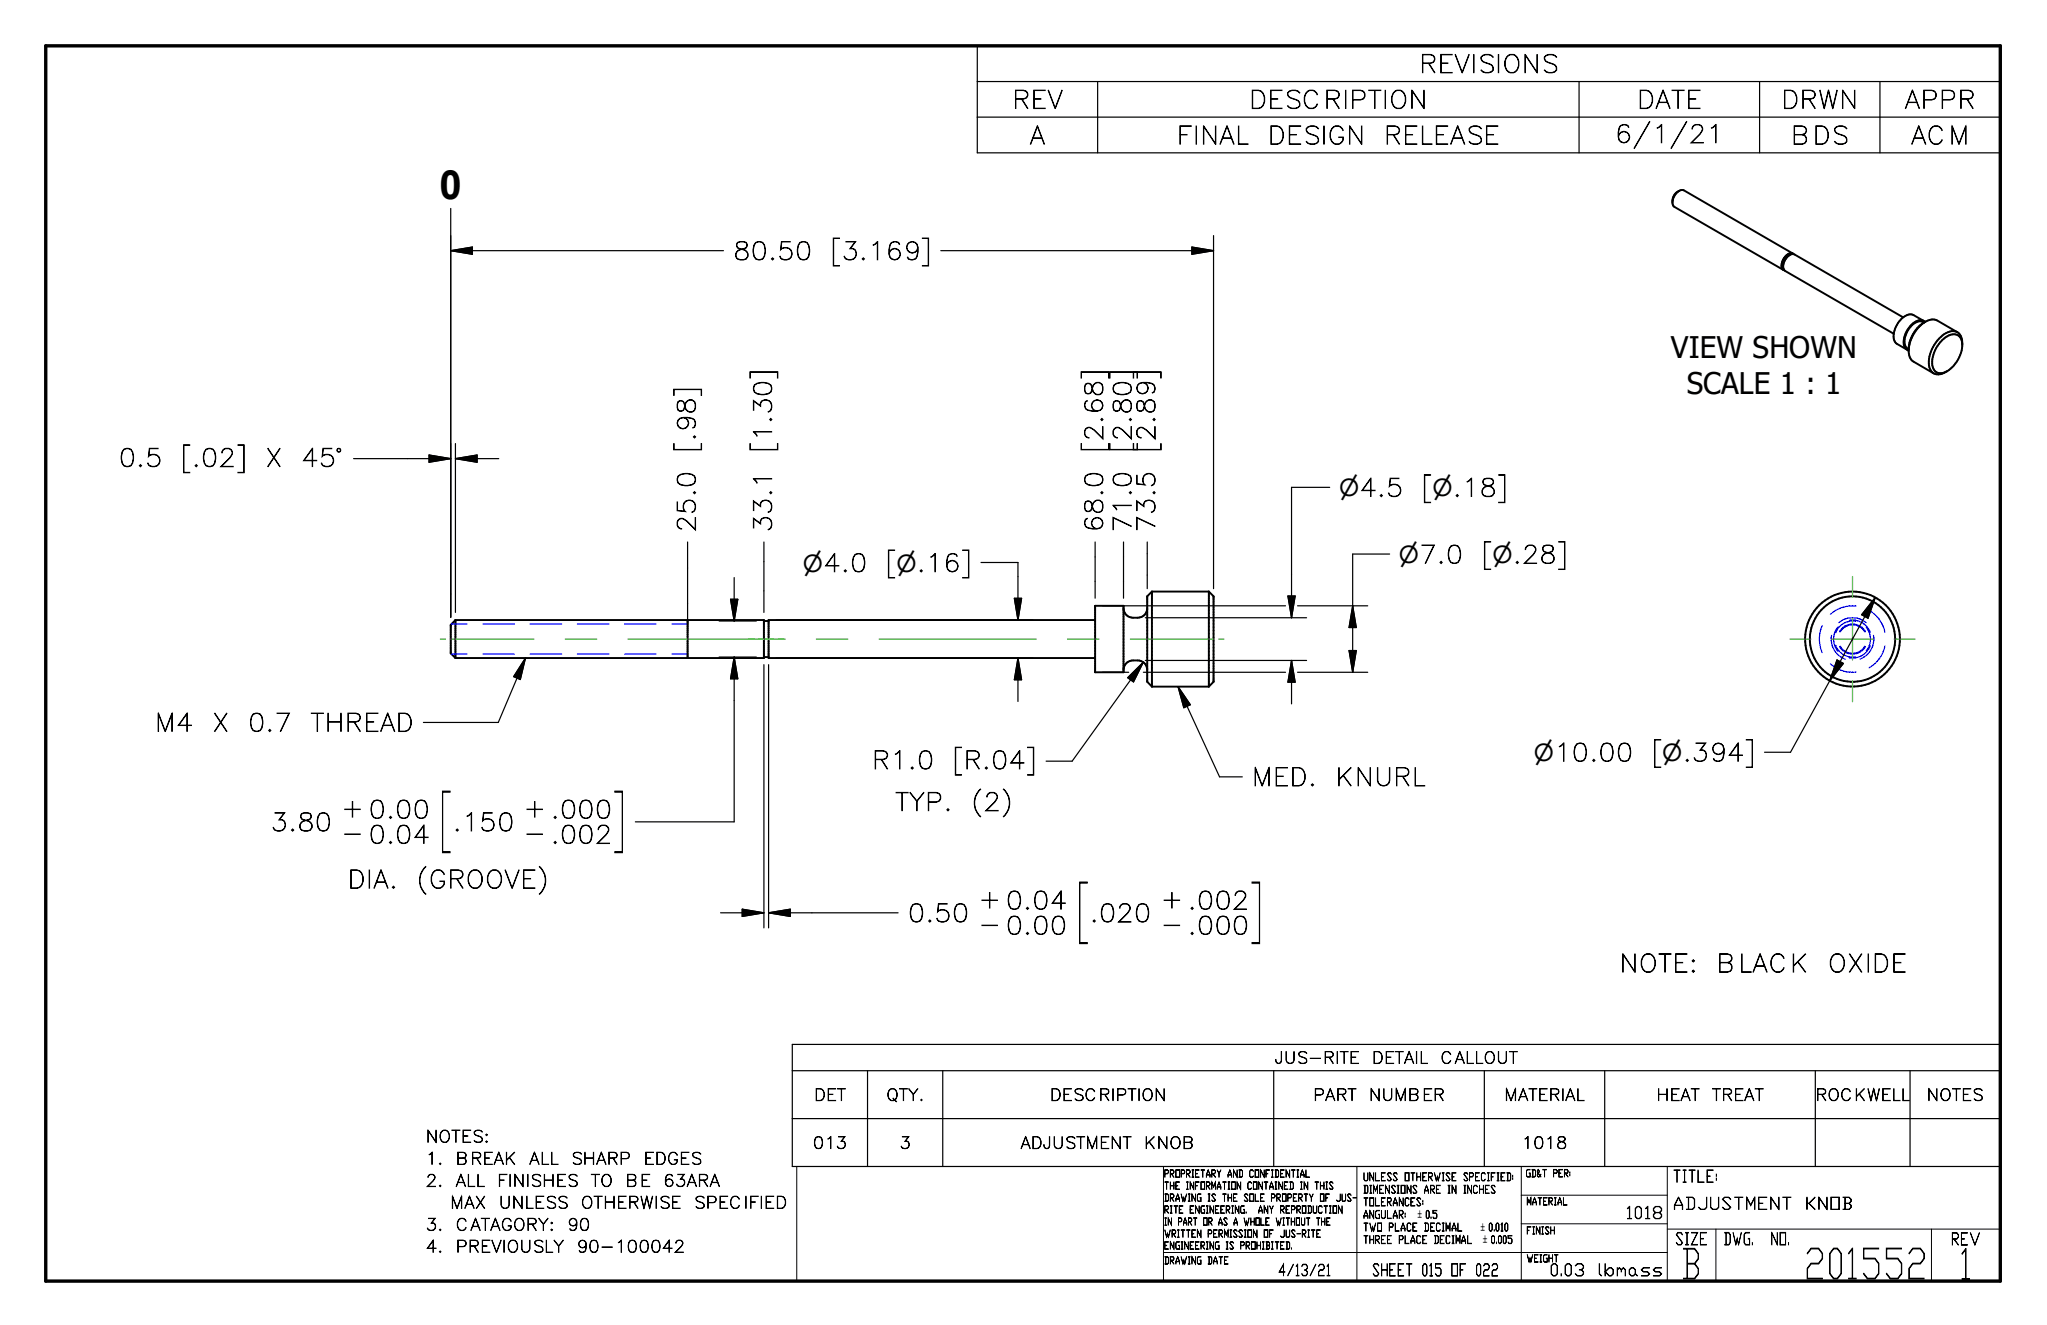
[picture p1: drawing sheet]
<svg xmlns="http://www.w3.org/2000/svg" width="432mm" height="279mm" viewBox="0 0 432 279" stroke-linecap="round" stroke-linejoin="round" font-family="sans-serif">
<g fill="none" stroke="#000" stroke-width=".41">
<path d="M352.8 42.6a2.62 2.62 0 0 1 2.2-2.5l23.2 13.4M354.2 40.2a2.27 2.27 0 0 0-1 3.4l23 13.3M376.2 56.9l.2 .1M376.3 56.8v.1M376.3 56.8l.1 .2M376.4 57l23.1 13.4M378.2 53.5a2.08 2.08 0 0 0-2.3 1.9l-.1 .8 .4 .7M378.2 53.5l.2 .1M378.2 53.6a1.91 1.91 0 0 0-2.2 1.7l-.1 .8 .4 .7M378.4 53.6l23.1 13.3M378.4 53.6a2.57 2.57 0 0 0-2.2 2.7l.1 .5M405.8 67.7l-2.2-1.3a2.63 2.63 0 0 0-2.9 1.3 4.1 4.1 0 0 0-.9 4.4l.4 .4 2.1 1.2"/>
<path d="M405.8 68a2.1 2.1 0 0 0-2.8 .9 4 4 0 0 0-1 4.3l.6 .4M405.9 68a7.5 7.5 0 0 0-3.2 6.9l.7 1.2 4.5 2.6M405.9 68a2.69 2.69 0 0 1 2.7-.4l4.3 2.5M406.1 67.9a1.81 1.81 0 0 0-2.6 .3 4.8 4.8 0 0 0-1.7 5l.8 .7M406.2 67.8a7 7 0 0 0-3.6 6.2M409 71.4a3.3 3.3 0 0 1 3.9-1.3 3.5 3.5 0 0 1 .9 3.8 6.4 6.4 0 0 1-4.9 5.1 2.2 2.2 0 0 1-2-2.9 7.8 7.8 0 0 1 2.1-4.7zM413.9 72.5a1.9 1.9 0 0 0-1-1.9 1.9 1.9 0 0 0-2.1 .3 6.5 6.5 0 0 0-3.1 6.5 1.74 1.74 0 0 0 2.7 1M96.1 130.7h65v8.1h-65M96.1 130.7l-1 1.1v6l1 1M96.1 130.7v8.1M145 130.7v8.1M161.1 138.6h1"/>
<path d="M161.1 131h1M231 130.7h-68.9v8.1h68.9M231 127.7h6v14.1h-6zM237 128.3a1.98 1.98 0 0 0 2 2 2.32 2.32 0 0 0 3-1.7v-.3M243 124.7v20.1M243 124.7l-1 1v18.1l1 1M243 124.7h12M255 124.7v20.1M255 124.7l1 1v18.1l-1 1M237 141.3a1.98 1.98 0 0 1 2-2 2.32 2.32 0 0 1 3 1.6v.4M243 144.8h12"/>
<circle cx="390.8" cy="134.7" r="9"/>
<circle cx="390.8" cy="134.8" r="10"/>
</g>
<g fill="none" stroke="#00f" stroke-width=".25">
<path d="M95.2 131.6h3.4M95.2 137.9h3.4M101.9 131.6h6.6M101.9 137.9h6.6M111.8 131.6h6.7M111.8 137.9h6.7M121.8 131.6h6.6M121.8 137.9h6.6M131.8 131.6h6.6M131.8 137.9h6.6M141.7 131.6h3.3M141.7 137.9h3.3"/>
<path d="M384.4 131.9a7 7 0 0 0 0 5.7M386.1 140a7 7 0 0 0 5.4 1.7M386.4 134a4.5 4.5 0 0 0 2.8 5M387.2 136.1a3.8 3.8 0 0 0 4.2 2.4M387.7 132.2a4 4 0 0 0 0 5.1M387.9 131.3a4.5 4.5 0 0 1 5.8 0M388 133.2a3.1 3.1 0 0 1 5.5 0M388 136.3a3.2 3.2 0 0 0 5.5 0M388.2 133.3a2.99 2.99 0 0 1 5.2 0M388.2 136.3a2.98 2.98 0 0 0 5.2 0M390.1 130.8a3.9 3.9 0 0 1 4.4 2.6M391.4 131a3.7 3.7 0 0 0-4.2 2.5"/>
<path d="M391.5 127.8a7 7 0 0 0-5.4 1.8M393.7 132.3a3.7 3.7 0 0 1 0 4.9M394.3 128.7a7 7 0 0 1 3.3 4.6M394.5 136.1a4 4 0 0 1-4.4 2.6M395.2 134a4.5 4.5 0 0 1-2.9 5M397.6 136.2a6.8 6.8 0 0 1-3.3 4.6"/>
</g>
<path d="M9.6 9.7h412.3v260.4h-412.3z" fill="none" stroke="#000" stroke-width=".71"/>
<path d="M168.1 246h253.8v24.1h-253.8zM245.4 246v24.1M286.2 246v24.1M320.9 252h30.8M320.9 258.1h30.8M320.9 246v24.1M351.7 259.2h70.2M351.7 246v24.1M362 259.2v10.9M407.4 259.2v10.9M245.4 264.1h106.3" fill="none" stroke="#000" stroke-width=".21"/>
<g fill="none" stroke="#000" stroke-width=".25">
<path d="M206.2 9.7h215.7v22.5h-215.7zM206.2 17.2h215.7M231.5 17.2v15M333.1 17.2v15M371.2 17.2v15M396.6 17.2v15M206.2 24.7h215.7M95.1 44v86.2M95.1 52.9h57.5M95.1 52.9l4.6-.8v1.5zM198.5 52.9h57.5M251.4 52.1l4.6 .8-4.6 .7z"/>
<path d="M256 49.7v74.4M74.6 96.7h20.5M90.5 95.9l4.6 .8-4.6 .8zM96.1 96.7h9.1M96.1 96.7l4.5-.8v1.6zM96.1 93.5v35.6M145 114.3v18.9M161.1 114.3v14.8M206.9 118.6h7.8v12.1M231 114.3v11.8M237 114.3v11.8M242 114.3v9.8"/>
<path d="M280.5 102.8h-8.1v27.5M293.1 116.8h-7.8v25M110.8 138.8l-5.7 13.5h-15.8M110.8 138.8l-1 4.5-1.4-.6zM151.7 138.6h7.8M151.7 131h7.8M154.1 126.4h1.5l-.7 4.6zM154.9 121.8v9.2M154.9 138.6v34.7h-20.9M154.9 138.6l.7 4.5h-1.5zM163.7 138.8h54.2M163.7 130.7h54.2"/>
<path d="M214 126.2h1.5l-.8 4.5zM214.7 138.8v9.1M214.7 138.8l.8 4.5h-1.5zM232.6 127.7h38.6M241.2 139.6l-2.7 3.8M241.6 139.3h34M241.6 130.3h34M271.7 125.7h1.5l-.8 4.6zM272.4 139.3v9.1M272.4 139.3l.8 4.5h-1.5zM273.7 127.7h14.8M284.6 137.2h1.5l-.8 4.6z"/>
<path d="M285.3 127.7l.8 4.6h-1.5zM387.5 139.2l1.3 .7-2.8 3.6zM395.6 126l-9.6 17.5M395.6 126l-1.6 4.4-1.3-.8zM161.1 140.2v55.5M162.1 140.2v55.5M232.6 141.8h5.5M237.9 142.9l3.3-3.3-2.1 4.2zM240 141.3l-13.8 19.2h-5.5M241.2 141.8h30M248.5 144.8l8.8 19h4.8M248.5 144.8l2.6 3.8-1.4 .6z"/>
<path d="M273.7 141.8h14.8M386 143.5l-8.3 15.1h-5.5M152 192.5h9.1M156.6 191.7l4.5 .8-4.5 .7zM162.1 192.5h27.3M162.1 192.5l4.6-.8v1.5zM167.1 220.2h254.8v25.8h-254.8zM167.1 225.8h254.8M167.1 235.9h254.8M183 225.8v20.2M198.9 225.8v20.2M268.7 225.8v20.2"/>
<path d="M313.1 225.8v20.2M338.5 225.8v20.2M382.9 225.8v20.2M402.9 225.8v20.2"/>
</g>
<g fill="#000" stroke="#000" stroke-width=".25">
<path d="M95.1 52.9l4.6-.8v1.5zM251.4 52.1l4.6 .8-4.6 .7zM90.5 95.9l4.6 .8-4.6 .8zM96.1 96.7l4.5-.8v1.6zM154.1 126.4h1.5l-.7 4.6zM214 126.2h1.5l-.8 4.5zM271.7 125.7h1.5l-.8 4.6zM284.6 137.2h1.5l-.8 4.6zM285.3 127.7l.8 4.6h-1.5zM387.5 139.2l1.3 .7-2.8 3.6zM395.6 126l-1.6 4.4-1.3-.8zM110.8 138.8l-1 4.5-1.4-.6z"/>
<path d="M154.9 138.6l.7 4.5h-1.5zM214.7 138.8l.8 4.5h-1.5zM237.9 142.9l3.3-3.3-2.1 4.2zM248.5 144.8l2.6 3.8-1.4 .6zM272.4 139.3l.8 4.5h-1.5zM156.6 191.7l4.5 .8-4.5 .7zM162.1 192.5l4.6-.8v1.5z"/>
</g>
<g fill="none" stroke="#23a718" stroke-width=".25">
<path d="M92.9 134.8h1.1M95 134.8h17.6M119.2 134.8h6.7M132.5 134.8h33.1M172.2 134.8h6.6M185.5 134.8h33.1M225.2 134.8h6.6M238.4 134.8h17.6M257.1 134.8h1.1M377.6 134.8h4.4M386.4 134.8h8.8M390.8 121.6v4.4"/>
<path d="M390.8 130.4v8.8M399.6 134.8h4.3M390.8 143.6v4.4"/>
</g>
<g font-size="11.4">
<text x="92.6" y="176.9">[</text>
<text x="129.2" y="176.9">]</text>
<text x="227" y="196.1">[</text>
<text x="263.6" y="196.1">]</text>
</g>
<g font-size="8.8">
<text x="380.5" y="269.6">201552</text>
<text x="413.1" y="269.7">1</text>
</g>
<text font-size="8.7" x="354.3" y="269.6">B</text>
<text font-size="8.5" x="92.7" y="41.9">0</text>
<g font-size="6.3">
<text x="352.5" y="75.5">VIEW SHOWN</text>
<text x="355.8" y="83">SCALE 1 : 1</text>
</g>
<g font-size="5.2">
<text x="299.3" y="15.3">REVISIONS</text>
<text x="213.5" y="22.9">REV</text>
<text x="263.4" y="22.9">DESCRIPTION</text>
<text x="345.3" y="22.9">DATE</text>
<text x="375.7" y="22.9">DRWN</text>
<text x="401.7" y="22.9">APPR</text>
<text x="217.2" y="30.4">A</text>
<text x="248.2" y="30.4">FINAL</text>
<text x="267.4" y="30.4">DESIGN</text>
<text x="291.9" y="30.4">RELEASE</text>
<text x="340.6" y="30.1">6/1/21</text>
<text x="377.7" y="30.4">BDS</text>
<text x="403.1" y="30.4">ACM</text>
<text x="154.6" y="54.8">80.50</text>
<text x="175.2" y="54.8">[3.169]</text>
<text x="146.7" y="95.4" transform="rotate(-90 146.7 95.4)">[.98]</text>
<text x="162.8" y="95.4" transform="rotate(-90 162.8 95.4)">[1.30]</text>
<text x="232.6" y="95.4" transform="rotate(-90 232.6 95.4)">[2.68]</text>
<text x="238.6" y="95.4" transform="rotate(-90 238.6 95.4)">[2.80]</text>
<text x="243.6" y="95.4" transform="rotate(-90 243.6 95.4)">[2.89]</text>
<text x="25" y="98.4">0.5</text>
<text x="38.2" y="98.4">[.02]</text>
<text x="55.9" y="98.4">X</text>
<text x="63.5" y="98.4">45°</text>
<text x="299.9" y="104.7">[n.18]</text>
<text x="146.7" y="112.3" transform="rotate(-90 146.7 112.3)">25.0</text>
<text x="162.8" y="112.3" transform="rotate(-90 162.8 112.3)">33.1</text>
<text x="232.6" y="112.3" transform="rotate(-90 232.6 112.3)">68.0</text>
<text x="238.6" y="112.3" transform="rotate(-90 238.6 112.3)">71.0</text>
<text x="243.6" y="112.3" transform="rotate(-90 243.6 112.3)">73.5</text>
<text x="312.6" y="118.8">[n.28]</text>
<text x="186.9" y="120.6">[n.16]</text>
<text x="32.6" y="154.2">M4</text>
<text x="44.7" y="154.2">X</text>
<text x="52.3" y="154.2">0.7</text>
<text x="65.5" y="154.2">THREAD</text>
<text x="348.5" y="160.5">[n.394]</text>
<text x="183.9" y="162.1">R1.0</text>
<text x="201" y="162.1">[R.04]</text>
<text x="264" y="165.7">MED.</text>
<text x="281.7" y="165.7">KNURL</text>
<text x="72" y="172.3">+ 0.00</text>
<text x="110.4" y="172.3">+ .000</text>
<text x="188.8" y="170.9">TYP.</text>
<text x="204.8" y="170.9">(2)</text>
<text x="57.1" y="175.2">3.80</text>
<text x="72" y="177.5">- 0.04</text>
<text x="95.5" y="175.2">.150</text>
<text x="110.4" y="177.5">- .002</text>
<text x="73.3" y="187.3">DIA.</text>
<text x="87.8" y="187.3">(GROOVE)</text>
<text x="206.4" y="191.5">+ 0.04</text>
<text x="244.8" y="191.5">+ .002</text>
<text x="191.5" y="194.4">0.50</text>
<text x="206.4" y="196.8">- 0.00</text>
<text x="229.9" y="194.4">.020</text>
<text x="244.8" y="196.8">- .000</text>
<text x="341.6" y="205">NOTE:</text>
<text x="362" y="205">BLACK</text>
<text x="385.6" y="205">OXIDE</text>
</g>
<g font-size="5">
<text x="282.5" y="104.7">n4.5</text>
<text x="295.1" y="118.8">n7.0</text>
<text x="169.4" y="120.6">n4.0</text>
<text x="323.6" y="160.5">n10.00</text>
</g>
<g font-size="3.5">
<text x="352.8" y="249.3">TITLE:</text>
<text x="342.9" y="257">1018</text>
<text x="352.8" y="255">ADJUSTMENT</text>
<text x="380.7" y="255">KNOB</text>
<text x="353.3" y="262.5">SIZE</text>
<text x="363.5" y="262.5">DWG.</text>
<text x="373.5" y="262.5">NO.</text>
<text x="411.5" y="262.5">REV</text>
<text x="289.4" y="269">SHEET 015 OF 022</text>
<text x="326.8" y="269">0.03</text>
<text x="337" y="269">lbmass</text>
</g>
<g font-size="3.4">
<text x="268.9" y="224.2">JUS-RITE</text>
<text x="289.4" y="224.2">DETAIL</text>
<text x="303.8" y="224.2">CALLOUT</text>
<text x="171.7" y="232.1">DET</text>
<text x="186.9" y="232.1">QTY.</text>
<text x="221.4" y="232.1">DESCRIPTION</text>
<text x="277" y="232.1">PART</text>
<text x="288.7" y="232.1">NUMBER</text>
<text x="317.3" y="232.1">MATERIAL</text>
<text x="349.4" y="232.1">HEAT</text>
<text x="361.1" y="232.1">TREAT</text>
<text x="382.9" y="232.1">ROCKWELL</text>
<text x="406.4" y="232.1">NOTES</text>
<text x="89.8" y="240.9">NOTES:</text>
<text x="89.8" y="245.5">1.</text>
<text x="96.1" y="245.5">BREAK</text>
<text x="111.6" y="245.5">ALL</text>
<text x="120.4" y="245.5">SHARP</text>
<text x="135.8" y="245.5">EDGES</text>
<text x="171.5" y="242.2">013</text>
<text x="189.7" y="242.2">3</text>
<text x="215.3" y="242.2">ADJUSTMENT</text>
<text x="241.3" y="242.2">KNOB</text>
<text x="321" y="242.2">1018</text>
<text x="89.8" y="250.2">2.</text>
<text x="96.1" y="250.2">ALL</text>
<text x="104.9" y="250.2">FINISHES</text>
<text x="124.6" y="250.2">TO</text>
<text x="131.9" y="250.2">BE</text>
<text x="139.9" y="250.2">63ARA</text>
<text x="94.9" y="254.8">MAX</text>
<text x="105.2" y="254.8">UNLESS</text>
<text x="122.5" y="254.8">OTHERWISE</text>
<text x="146.3" y="254.8">SPECIFIED</text>
<text x="89.8" y="259.5">3.</text>
<text x="96.1" y="259.5">CATAGORY:</text>
<text x="119.6" y="259.5">90</text>
<text x="89.8" y="264.1">4.</text>
<text x="96.1" y="264.1">PREVIOUSLY</text>
<text x="121.6" y="264.1">90-100042</text>
</g>
<text font-size="3.3" x="269.6" y="269">4/13/21</text>
<g font-size="2.3">
<text x="287.5" y="249">UNLESS OTHERWISE SPECIFIED:</text>
<text x="287.5" y="251.6">DIMENSIONS ARE IN INCHES</text>
<text x="287.5" y="254.3">TOLERANCES:</text>
<text x="287.5" y="256.9">ANGULAR:</text>
<text x="287.5" y="259.6">TWO PLACE DECIMAL</text>
<text x="287.5" y="262.2">THREE PLACE DECIMAL</text>
</g>
<g font-size="2.2">
<text x="299.1" y="256.8">`0.5</text>
<text x="312.4" y="259.5">`0.010</text>
<text x="312.8" y="262.2">` 0.005</text>
</g>
<g font-size="2.1">
<text x="245.5" y="248.2">PROPRIETARY AND CONFIDENTIAL</text>
<text x="245.5" y="250.8">THE INFORMATION CONTAINED IN THIS</text>
<text x="321.8" y="248.2">GD&amp;T PER:</text>
<text x="245.5" y="253.3">DRAWING IS THE SOLE PROPERTY OF JUS-</text>
<text x="245.5" y="255.8">RITE ENGINEERING.</text>
<text x="265.3" y="255.8">ANY REPRODUCTION</text>
<text x="322" y="254.1">MATERIAL</text>
<text x="245.5" y="260.9">WRITTEN PERMISSION OF JUS-RITE</text>
<text x="245.5" y="263.4">ENGINEERING IS PROHIBITED.</text>
<text x="245.5" y="258.4">IN PART OR AS A WHOLE WITHOUT THE</text>
<text x="322" y="260.2">FINISH</text>
<text x="245.5" y="266.5">DRAWING DATE</text>
<text x="322" y="266.1">WEIGHT</text>
</g>
</svg>
